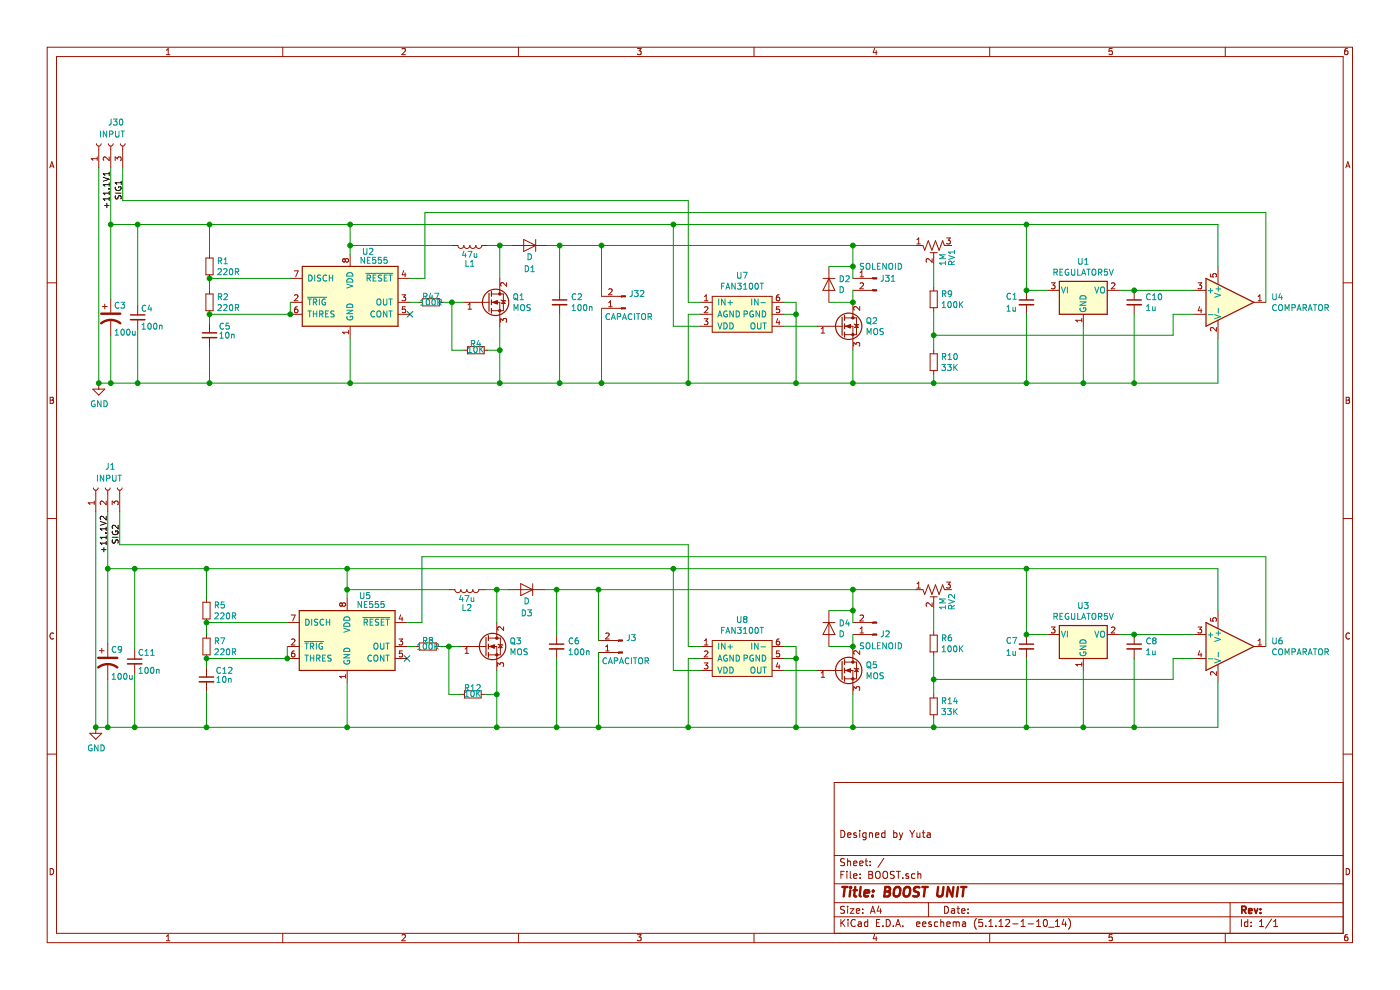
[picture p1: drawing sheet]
EESchema Schematic File Version 4
EELAYER 30 0
EELAYER END
$Descr A4 11693 8268
encoding utf-8
Sheet 1 1
Title "BOOST UNIT"
Date ""
Rev ""
Comp ""
Comment1 "Designed by Yuta"
Comment2 ""
Comment3 ""
Comment4 ""
$EndDescr
$Comp
L BOOST-rescue:Conn_01x03_Female-Connector J30
U 1 1
P 925 1200
F 0 "J30" V 1100 1225 50  0000 R CNN
F 1 "INPUT" V 1000 1300 50  0000 R CNN
F 2 "module:3Pads" H 925 1200 50  0001 C CNN
F 3 "~" H 925 1200 50  0001 C CNN
	1    925  1200
	0    -1   -1   0   
$EndComp
$Comp
L BOOST-rescue:Q_NMOS_GDS-Device Q1
U 1 1
P 4075 2525
F 0 "Q1" H 4280 2571 50  0000 L CNN
F 1 "MOS" H 4280 2480 50  0000 L CNN
F 2 "module:TO-252" H 4275 2625 50  0001 C CNN
F 3 "~" H 4075 2525 50  0001 C CNN
F 4 "SUD80460E-GE3" H 4075 2525 50  0001 C CNN "Part #"
	1    4075 2525
	1    0    0    -1  
$EndComp
Wire Wire Line
	825  1400 825  3200
$Comp
L BOOST-rescue:L-Device L1
U 1 1
P 3925 2050
F 0 "L1" V 4075 2050 50  0000 C CNN
F 1 "47u" V 4000 2050 50  0000 C CNN
F 2 "module:Inductor_10x10x3.8" H 3925 2050 50  0001 C CNN
F 3 "~" H 3925 2050 50  0001 C CNN
	1    3925 2050
	0    1    1    0   
$EndComp
Wire Wire Line
	3875 2525 3775 2525
$Comp
L BOOST-rescue:R_Small-Device R4
U 1 1
P 3975 2925
F 0 "R4" V 4025 2925 50  0000 C CNN
F 1 "10K" V 3975 2925 50  0000 C CNN
F 2 "module:1005" H 3975 2925 50  0001 C CNN
F 3 "~" H 3975 2925 50  0001 C CNN
	1    3975 2925
	0    -1   -1   0   
$EndComp
Wire Wire Line
	4075 2925 4175 2925
Wire Wire Line
	4175 2925 4175 2725
Wire Wire Line
	3875 2925 3775 2925
Wire Wire Line
	3775 2925 3775 2525
$Comp
L BOOST-rescue:D-Device D1
U 1 1
P 4425 2050
F 0 "D1" H 4425 2250 50  0000 C CNN
F 1 "D" H 4425 2150 50  0000 C CNN
F 2 "module:DO-214AC" H 4425 2050 50  0001 C CNN
F 3 "~" H 4425 2050 50  0001 C CNN
F 4 "CDBA5200-HF" H 4425 2050 50  0001 C CNN "Part #"
	1    4425 2050
	-1   0    0    1   
$EndComp
$Comp
L BOOST-rescue:R_Small-Device R1
U 1 1
P 1750 2225
F 0 "R1" H 1809 2271 50  0000 L CNN
F 1 "220R" H 1809 2180 50  0000 L CNN
F 2 "module:1005" H 1750 2225 50  0001 C CNN
F 3 "~" H 1750 2225 50  0001 C CNN
	1    1750 2225
	1    0    0    -1  
$EndComp
$Comp
L BOOST-rescue:R_Small-Device R2
U 1 1
P 1750 2525
F 0 "R2" H 1809 2571 50  0000 L CNN
F 1 "220R" H 1809 2480 50  0000 L CNN
F 2 "module:1005" H 1750 2525 50  0001 C CNN
F 3 "~" H 1750 2525 50  0001 C CNN
	1    1750 2525
	1    0    0    -1  
$EndComp
Wire Wire Line
	2925 2825 2925 3200
Connection ~ 2925 3200
Wire Wire Line
	4175 2925 4175 3200
Connection ~ 4175 2925
Connection ~ 4175 3200
Wire Wire Line
	2925 2125 2925 2050
Wire Wire Line
	1750 2325 2425 2325
$Comp
L BOOST-rescue:CP1-Device C3
U 1 1
P 925 2650
F 0 "C3" H 950 2750 50  0000 L CNN
F 1 "100u" H 950 2525 50  0000 L CNN
F 2 "module:TANTALCAP-6032" H 925 2650 50  0001 C CNN
F 3 "~" H 925 2650 50  0001 C CNN
F 4 "F931C107MCCAJ6" H 925 2650 50  0001 C CNN "Part #"
	1    925  2650
	1    0    0    -1  
$EndComp
Wire Wire Line
	825  3200 925  3200
Wire Wire Line
	925  2800 925  3200
Wire Wire Line
	925  2500 925  1875
Connection ~ 925  3200
Wire Wire Line
	925  3200 1150 3200
$Comp
L BOOST-rescue:C_Small-Device C4
U 1 1
P 1150 2650
F 0 "C4" H 1175 2725 50  0000 L CNN
F 1 "100n" H 1175 2575 50  0000 L CNN
F 2 "module:1005" H 1150 2650 50  0001 C CNN
F 3 "~" H 1150 2650 50  0001 C CNN
	1    1150 2650
	1    0    0    -1  
$EndComp
Wire Wire Line
	1150 2550 1150 1875
Connection ~ 1150 1875
Wire Wire Line
	1150 2750 1150 3200
Connection ~ 1150 3200
$Comp
L BOOST-rescue:C_Small-Device C2
U 1 1
P 4675 2525
F 0 "C2" H 4767 2571 50  0000 L CNN
F 1 "100n" H 4767 2480 50  0000 L CNN
F 2 "module:1005" H 4675 2525 50  0001 C CNN
F 3 "~" H 4675 2525 50  0001 C CNN
	1    4675 2525
	1    0    0    -1  
$EndComp
Wire Wire Line
	2425 2525 2425 2625
Wire Wire Line
	1750 2425 1750 2325
Wire Wire Line
	1750 2625 2425 2625
$Comp
L BOOST-rescue:Conn_01x02_Male-Connector J32
U 1 1
P 5225 2575
F 0 "J32" H 5197 2457 50  0000 R CNN
F 1 "CAPACITOR" H 5400 2650 50  0000 R CNN
F 2 "module:2Pads" H 5225 2575 50  0001 C CNN
F 3 "~" H 5225 2575 50  0001 C CNN
	1    5225 2575
	-1   0    0    1   
$EndComp
Connection ~ 1750 2325
$Comp
L BOOST-rescue:GND-power #PWR0106
U 1 1
P 825 3200
F 0 "#PWR0106" H 825 2950 50  0001 C CNN
F 1 "GND" H 830 3027 50  0000 C CNN
F 2 "" H 825 3200 50  0001 C CNN
F 3 "" H 825 3200 50  0001 C CNN
	1    825  3200
	1    0    0    -1  
$EndComp
Connection ~ 825  3200
$Comp
L BOOST-rescue:R_Small-Device R47
U 1 1
P 3600 2525
F 0 "R47" V 3550 2525 50  0000 C CNN
F 1 "100R" V 3600 2525 50  0000 C CNN
F 2 "module:1005" H 3600 2525 50  0001 C CNN
F 3 "~" H 3600 2525 50  0001 C CNN
	1    3600 2525
	0    1    1    0   
$EndComp
Wire Wire Line
	3425 2525 3500 2525
Wire Wire Line
	3700 2525 3775 2525
Connection ~ 3775 2525
Wire Wire Line
	1150 3200 1750 3200
$Comp
L BOOST-rescue:C_Small-Device C5
U 1 1
P 1750 2800
F 0 "C5" H 1825 2875 50  0000 L CNN
F 1 "10n" H 1825 2800 50  0000 L CNN
F 2 "module:1005" H 1750 2800 50  0001 C CNN
F 3 "~" H 1750 2800 50  0001 C CNN
	1    1750 2800
	1    0    0    -1  
$EndComp
Connection ~ 2425 2625
$Comp
L BOOST-rescue:TLC555-Timer U2
U 1 1
P 2925 2525
F 0 "U2" H 3075 2950 50  0000 C CNN
F 1 "NE555" H 3125 2875 50  0000 C CNN
F 2 "module:SOIC-8" H 2975 2275 50  0001 L CNN
F 3 "http://www.ti.com/lit/ds/symlink/tlc555.pdf" H 3575 1975 50  0001 C CNN
	1    2925 2525
	1    0    0    -1  
$EndComp
Wire Wire Line
	2925 3200 4175 3200
Wire Wire Line
	1750 2700 1750 2625
Connection ~ 1750 2625
Wire Wire Line
	1750 2900 1750 3200
Connection ~ 1750 3200
Wire Wire Line
	1750 3200 2925 3200
Wire Wire Line
	1150 1875 1750 1875
Wire Wire Line
	1750 2125 1750 1875
Connection ~ 1750 1875
Wire Wire Line
	1750 1875 2925 1875
Wire Wire Line
	4175 3200 4675 3200
Connection ~ 2925 2050
Wire Wire Line
	2925 2050 2925 1875
Wire Wire Line
	4175 2050 4175 2325
Wire Wire Line
	4675 2050 4675 2425
Wire Wire Line
	4675 2625 4675 3200
Connection ~ 4675 3200
Wire Wire Line
	4675 3200 5025 3200
Wire Wire Line
	4675 2050 5025 2050
Wire Wire Line
	5025 2050 5025 2475
Wire Wire Line
	5025 2575 5025 3200
Wire Wire Line
	4575 2050 4675 2050
Connection ~ 4675 2050
Wire Wire Line
	4275 2050 4175 2050
Connection ~ 4175 2050
Wire Wire Line
	4175 2050 4075 2050
Wire Wire Line
	2925 2050 3775 2050
Wire Wire Line
	3425 2325 3550 2325
Wire Wire Line
	3550 2325 3550 1775
Connection ~ 7125 2525
Wire Wire Line
	6925 2525 7125 2525
Wire Wire Line
	6925 2225 7125 2225
Wire Wire Line
	7125 2425 7125 2525
$Comp
L BOOST-rescue:Q_NMOS_GDS-Device Q2
U 1 1
P 7025 2725
F 0 "Q2" H 7230 2771 50  0000 L CNN
F 1 "MOS" H 7230 2680 50  0000 L CNN
F 2 "module:TO-252" H 7225 2825 50  0001 C CNN
F 3 "~" H 7025 2725 50  0001 C CNN
F 4 "IXFY36N20X3" H 7025 2725 50  0001 C CNN "Part #"
	1    7025 2725
	1    0    0    -1  
$EndComp
$Comp
L BOOST-rescue:Conn_01x02_Male-Connector J31
U 1 1
P 7325 2325
F 0 "J31" H 7300 2325 50  0000 R CNN
F 1 "SOLENOID" H 7475 2425 50  0000 R CNN
F 2 "module:Molex_2pin_angled" H 7325 2325 50  0001 C CNN
F 3 "~" H 7325 2325 50  0001 C CNN
	1    7325 2325
	-1   0    0    -1  
$EndComp
$Comp
L BOOST-rescue:D-Device D2
U 1 1
P 6925 2375
F 0 "D2" V 6879 2454 50  0000 L CNN
F 1 "D" V 6970 2454 50  0000 L CNN
F 2 "module:DO-214AC" H 6925 2375 50  0001 C CNN
F 3 "~" H 6925 2375 50  0001 C CNN
F 4 "CDBA5200-HF" V 6925 2375 50  0001 C CNN "Part #"
	1    6925 2375
	0    1    1    0   
$EndComp
Wire Wire Line
	7125 2225 7125 2325
Wire Wire Line
	7125 2225 7125 2050
Connection ~ 7125 2225
Wire Wire Line
	7125 2925 7125 3200
Wire Wire Line
	7800 2200 7800 2400
Wire Wire Line
	10575 1775 10575 2525
Wire Wire Line
	8575 1875 10175 1875
Connection ~ 8575 1875
Connection ~ 8575 2425
Wire Wire Line
	8575 2425 8575 1875
Wire Wire Line
	10175 2225 10175 1875
Wire Wire Line
	7800 2800 7800 2925
Connection ~ 7800 2800
Wire Wire Line
	9800 2625 9975 2625
Wire Wire Line
	9800 2800 9800 2625
Wire Wire Line
	7800 2800 9800 2800
Wire Wire Line
	7800 2600 7800 2800
Wire Wire Line
	7800 3200 8575 3200
Connection ~ 7800 3200
Wire Wire Line
	7800 3125 7800 3200
Wire Wire Line
	9475 3200 10175 3200
$Comp
L BOOST-rescue:R_Small-Device R10
U 1 1
P 7800 3025
F 0 "R10" H 7859 3071 50  0000 L CNN
F 1 "33K" H 7859 2980 50  0000 L CNN
F 2 "module:1005" H 7800 3025 50  0001 C CNN
F 3 "~" H 7800 3025 50  0001 C CNN
	1    7800 3025
	1    0    0    -1  
$EndComp
$Comp
L BOOST-rescue:R_Small-Device R9
U 1 1
P 7800 2500
F 0 "R9" H 7859 2546 50  0000 L CNN
F 1 "100K" H 7859 2455 50  0000 L CNN
F 2 "module:1005" H 7800 2500 50  0001 C CNN
F 3 "~" H 7800 2500 50  0001 C CNN
	1    7800 2500
	1    0    0    -1  
$EndComp
Wire Wire Line
	8575 3200 9050 3200
Connection ~ 9475 3200
Wire Wire Line
	9050 3200 9475 3200
Connection ~ 9050 3200
Connection ~ 8575 3200
Wire Wire Line
	9475 2625 9475 3200
Wire Wire Line
	10175 2825 10175 3200
Wire Wire Line
	9050 2725 9050 3200
Wire Wire Line
	8575 2625 8575 3200
Wire Wire Line
	8750 2425 8575 2425
Wire Wire Line
	9475 2425 9350 2425
Connection ~ 9475 2425
Wire Wire Line
	9975 2425 9475 2425
$Comp
L BOOST-rescue:C_Small-Device C1
U 1 1
P 8575 2525
F 0 "C1" H 8400 2575 50  0000 L CNN
F 1 "1u" H 8400 2475 50  0000 L CNN
F 2 "module:1608" H 8575 2525 50  0001 C CNN
F 3 "~" H 8575 2525 50  0001 C CNN
	1    8575 2525
	1    0    0    -1  
$EndComp
$Comp
L BOOST-rescue:C_Small-Device C10
U 1 1
P 9475 2525
F 0 "C10" H 9567 2571 50  0000 L CNN
F 1 "1u" H 9567 2480 50  0000 L CNN
F 2 "module:1608" H 9475 2525 50  0001 C CNN
F 3 "~" H 9475 2525 50  0001 C CNN
	1    9475 2525
	1    0    0    -1  
$EndComp
$Comp
L BOOST-rescue:AMS1117-5.0-Regulator_Linear U1
U 1 1
P 9050 2425
F 0 "U1" H 9050 2667 50  0000 C CNN
F 1 "REGULATOR5V" H 9050 2576 50  0000 C CNN
F 2 "module:SOT-23" H 9050 2625 50  0001 C CNN
F 3 "" H 9150 2175 50  0001 C CNN
F 4 "MCP1799T-5002H/TT" H 9050 2425 50  0001 C CNN "Part #"
	1    9050 2425
	1    0    0    -1  
$EndComp
$Comp
L BOOST-rescue:MCP6561-OT-Comparator U4
U 1 1
P 10275 2525
F 0 "U4" H 10619 2571 50  0000 L CNN
F 1 "COMPARATOR" H 10619 2480 50  0000 L CNN
F 2 "module:SOT-23-5" H 10175 2325 50  0001 L CNN
F 3 "" H 10275 2725 50  0001 C CNN
F 4 "MIC6270YM5-TR" H 10275 2525 50  0001 C CNN "Part #"
	1    10275 2525
	1    0    0    -1  
$EndComp
Wire Wire Line
	7125 2050 7650 2050
Connection ~ 7125 2050
Wire Wire Line
	7125 3200 7800 3200
Connection ~ 7125 3200
$Comp
L BOOST-rescue:Conn_01x03_Female-Connector J1
U 1 1
P 900 4075
F 0 "J1" V 1075 4100 50  0000 R CNN
F 1 "INPUT" V 975 4175 50  0000 R CNN
F 2 "module:3Pads" H 900 4075 50  0001 C CNN
F 3 "~" H 900 4075 50  0001 C CNN
	1    900  4075
	0    -1   -1   0   
$EndComp
$Comp
L BOOST-rescue:Q_NMOS_GDS-Device Q3
U 1 1
P 4050 5400
F 0 "Q3" H 4255 5446 50  0000 L CNN
F 1 "MOS" H 4255 5355 50  0000 L CNN
F 2 "module:TO-252" H 4250 5500 50  0001 C CNN
F 3 "~" H 4050 5400 50  0001 C CNN
F 4 "SUD80460E-GE3" H 4050 5400 50  0001 C CNN "Part #"
	1    4050 5400
	1    0    0    -1  
$EndComp
Wire Wire Line
	800  4275 800  6075
$Comp
L BOOST-rescue:L-Device L2
U 1 1
P 3900 4925
F 0 "L2" V 4050 4925 50  0000 C CNN
F 1 "47u" V 3975 4925 50  0000 C CNN
F 2 "module:Inductor_10x10x3.8" H 3900 4925 50  0001 C CNN
F 3 "~" H 3900 4925 50  0001 C CNN
	1    3900 4925
	0    1    1    0   
$EndComp
Wire Wire Line
	3850 5400 3750 5400
$Comp
L BOOST-rescue:R_Small-Device R12
U 1 1
P 3950 5800
F 0 "R12" V 4000 5800 50  0000 C CNN
F 1 "10K" V 3950 5800 50  0000 C CNN
F 2 "module:1005" H 3950 5800 50  0001 C CNN
F 3 "~" H 3950 5800 50  0001 C CNN
	1    3950 5800
	0    -1   -1   0   
$EndComp
Wire Wire Line
	4050 5800 4150 5800
Wire Wire Line
	4150 5800 4150 5600
Wire Wire Line
	3850 5800 3750 5800
Wire Wire Line
	3750 5800 3750 5400
$Comp
L BOOST-rescue:D-Device D3
U 1 1
P 4400 4925
F 0 "D3" H 4400 5125 50  0000 C CNN
F 1 "D" H 4400 5025 50  0000 C CNN
F 2 "module:DO-214AC" H 4400 4925 50  0001 C CNN
F 3 "~" H 4400 4925 50  0001 C CNN
F 4 "CDBA5200-HF" H 4400 4925 50  0001 C CNN "Part #"
	1    4400 4925
	-1   0    0    1   
$EndComp
$Comp
L BOOST-rescue:R_Small-Device R5
U 1 1
P 1725 5100
F 0 "R5" H 1784 5146 50  0000 L CNN
F 1 "220R" H 1784 5055 50  0000 L CNN
F 2 "module:1005" H 1725 5100 50  0001 C CNN
F 3 "~" H 1725 5100 50  0001 C CNN
	1    1725 5100
	1    0    0    -1  
$EndComp
$Comp
L BOOST-rescue:R_Small-Device R7
U 1 1
P 1725 5400
F 0 "R7" H 1784 5446 50  0000 L CNN
F 1 "220R" H 1784 5355 50  0000 L CNN
F 2 "module:1005" H 1725 5400 50  0001 C CNN
F 3 "~" H 1725 5400 50  0001 C CNN
	1    1725 5400
	1    0    0    -1  
$EndComp
Wire Wire Line
	2900 5700 2900 6075
Connection ~ 2900 6075
Wire Wire Line
	4150 5800 4150 6075
Connection ~ 4150 5800
Connection ~ 4150 6075
Wire Wire Line
	2900 5000 2900 4925
Wire Wire Line
	1725 5200 2400 5200
$Comp
L BOOST-rescue:CP1-Device C9
U 1 1
P 900 5525
F 0 "C9" H 925 5625 50  0000 L CNN
F 1 "100u" H 925 5400 50  0000 L CNN
F 2 "module:TANTALCAP-6032" H 900 5525 50  0001 C CNN
F 3 "~" H 900 5525 50  0001 C CNN
F 4 "F931C107MCCAJ6" H 900 5525 50  0001 C CNN "Part #"
	1    900  5525
	1    0    0    -1  
$EndComp
Wire Wire Line
	800  6075 900  6075
Wire Wire Line
	900  5675 900  6075
Wire Wire Line
	900  5375 900  4750
Connection ~ 900  6075
Wire Wire Line
	900  6075 1125 6075
$Comp
L BOOST-rescue:C_Small-Device C11
U 1 1
P 1125 5525
F 0 "C11" H 1150 5600 50  0000 L CNN
F 1 "100n" H 1150 5450 50  0000 L CNN
F 2 "module:1005" H 1125 5525 50  0001 C CNN
F 3 "~" H 1125 5525 50  0001 C CNN
	1    1125 5525
	1    0    0    -1  
$EndComp
Wire Wire Line
	1125 5425 1125 4750
Connection ~ 1125 4750
Wire Wire Line
	1125 5625 1125 6075
Connection ~ 1125 6075
$Comp
L BOOST-rescue:C_Small-Device C6
U 1 1
P 4650 5400
F 0 "C6" H 4742 5446 50  0000 L CNN
F 1 "100n" H 4742 5355 50  0000 L CNN
F 2 "module:1005" H 4650 5400 50  0001 C CNN
F 3 "~" H 4650 5400 50  0001 C CNN
	1    4650 5400
	1    0    0    -1  
$EndComp
Wire Wire Line
	2400 5400 2400 5500
Wire Wire Line
	1725 5300 1725 5200
Wire Wire Line
	1725 5500 2400 5500
$Comp
L BOOST-rescue:Conn_01x02_Male-Connector J3
U 1 1
P 5200 5450
F 0 "J3" H 5172 5332 50  0000 R CNN
F 1 "CAPACITOR" H 5375 5525 50  0000 R CNN
F 2 "module:2Pads" H 5200 5450 50  0001 C CNN
F 3 "~" H 5200 5450 50  0001 C CNN
	1    5200 5450
	-1   0    0    1   
$EndComp
Connection ~ 1725 5200
$Comp
L BOOST-rescue:GND-power #PWR0101
U 1 1
P 800 6075
F 0 "#PWR0101" H 800 5825 50  0001 C CNN
F 1 "GND" H 805 5902 50  0000 C CNN
F 2 "" H 800 6075 50  0001 C CNN
F 3 "" H 800 6075 50  0001 C CNN
	1    800  6075
	1    0    0    -1  
$EndComp
Connection ~ 800  6075
$Comp
L BOOST-rescue:R_Small-Device R8
U 1 1
P 3575 5400
F 0 "R8" V 3525 5400 50  0000 C CNN
F 1 "100R" V 3575 5400 50  0000 C CNN
F 2 "module:1005" H 3575 5400 50  0001 C CNN
F 3 "~" H 3575 5400 50  0001 C CNN
	1    3575 5400
	0    1    1    0   
$EndComp
Wire Wire Line
	3400 5400 3475 5400
Wire Wire Line
	3675 5400 3750 5400
Connection ~ 3750 5400
Wire Wire Line
	1125 6075 1725 6075
$Comp
L BOOST-rescue:C_Small-Device C12
U 1 1
P 1725 5675
F 0 "C12" H 1800 5750 50  0000 L CNN
F 1 "10n" H 1800 5675 50  0000 L CNN
F 2 "module:1005" H 1725 5675 50  0001 C CNN
F 3 "~" H 1725 5675 50  0001 C CNN
	1    1725 5675
	1    0    0    -1  
$EndComp
Connection ~ 2400 5500
$Comp
L BOOST-rescue:TLC555-Timer U5
U 1 1
P 2900 5400
F 0 "U5" H 3050 5825 50  0000 C CNN
F 1 "NE555" H 3100 5750 50  0000 C CNN
F 2 "module:SOIC-8" H 2950 5150 50  0001 L CNN
F 3 "http://www.ti.com/lit/ds/symlink/tlc555.pdf" H 3550 4850 50  0001 C CNN
	1    2900 5400
	1    0    0    -1  
$EndComp
Wire Wire Line
	2900 6075 4150 6075
Wire Wire Line
	1725 5575 1725 5500
Connection ~ 1725 5500
Wire Wire Line
	1725 5775 1725 6075
Connection ~ 1725 6075
Wire Wire Line
	1725 6075 2900 6075
Wire Wire Line
	1125 4750 1725 4750
Wire Wire Line
	1725 5000 1725 4750
Connection ~ 1725 4750
Wire Wire Line
	1725 4750 2900 4750
Wire Wire Line
	4150 6075 4650 6075
Connection ~ 2900 4925
Wire Wire Line
	2900 4925 2900 4750
Wire Wire Line
	4150 4925 4150 5200
Wire Wire Line
	4650 4925 4650 5300
Wire Wire Line
	4650 5500 4650 6075
Connection ~ 4650 6075
Wire Wire Line
	4650 6075 5000 6075
Wire Wire Line
	4650 4925 5000 4925
Wire Wire Line
	5000 4925 5000 5350
Wire Wire Line
	5000 5450 5000 6075
Wire Wire Line
	4550 4925 4650 4925
Connection ~ 4650 4925
Wire Wire Line
	4250 4925 4150 4925
Connection ~ 4150 4925
Wire Wire Line
	4150 4925 4050 4925
Wire Wire Line
	2900 4925 3750 4925
Wire Wire Line
	3400 5200 3525 5200
Wire Wire Line
	3525 5200 3525 4650
$Comp
L BOOST-rescue:FAN3100T-myLibrary U7
U 1 1
P 6200 2625
F 0 "U7" H 6200 2950 50  0000 C CNN
F 1 "FAN3100T" H 6200 2859 50  0000 C CNN
F 2 "module:VDFN-6" H 6200 3025 50  0001 C CNN
F 3 "" H 6200 3025 50  0001 C CNN
F 4 "FAN3100TMPX" H 6200 2625 50  0001 C CNN "Part #"
	1    6200 2625
	1    0    0    -1  
$EndComp
Wire Wire Line
	5025 2050 7125 2050
Connection ~ 5025 2050
Wire Wire Line
	5025 3200 5750 3200
Connection ~ 5025 3200
Wire Wire Line
	3550 1775 10575 1775
Wire Wire Line
	2925 1875 5625 1875
Connection ~ 2925 1875
Wire Wire Line
	6550 2725 6825 2725
Wire Wire Line
	6550 2625 6650 2625
Wire Wire Line
	6650 2625 6650 3200
Connection ~ 6650 3200
Wire Wire Line
	6650 3200 7125 3200
Wire Wire Line
	5850 2625 5750 2625
Wire Wire Line
	5750 2625 5750 3200
Connection ~ 5750 3200
Wire Wire Line
	5750 3200 6650 3200
Wire Wire Line
	5850 2725 5625 2725
Wire Wire Line
	5625 2725 5625 1875
Connection ~ 5625 1875
Wire Wire Line
	5625 1875 8575 1875
Wire Wire Line
	5850 2525 5750 2525
Wire Wire Line
	5750 2525 5750 1675
Wire Wire Line
	6550 2525 6650 2525
Wire Wire Line
	6650 2525 6650 2625
Connection ~ 6650 2625
Wire Wire Line
	925  1875 1150 1875
Wire Wire Line
	925  1400 925  1875
Connection ~ 925  1875
Wire Wire Line
	1025 1400 1025 1675
Wire Wire Line
	1025 1675 5750 1675
Connection ~ 7125 6075
Wire Wire Line
	7125 6075 7800 6075
Connection ~ 7125 4925
Wire Wire Line
	7125 4925 7650 4925
$Comp
L BOOST-rescue:R_POT_TRIM_US-Device RV2
U 1 1
P 7800 4925
F 0 "RV2" H 7975 4775 50  0000 R CNN
F 1 "1M" H 7975 4850 50  0000 R CNN
F 2 "module:CONN_01x03" H 7800 4925 50  0001 C CNN
F 3 "~" H 7800 4925 50  0001 C CNN
F 4 "3296W-1-103" H 7800 4925 50  0001 C CNN "Part #"
	1    7800 4925
	0    -1   1    0   
$EndComp
$Comp
L BOOST-rescue:MCP6561-OT-Comparator U6
U 1 1
P 10275 5400
F 0 "U6" H 10619 5446 50  0000 L CNN
F 1 "COMPARATOR" H 10619 5355 50  0000 L CNN
F 2 "module:SOT-23-5" H 10175 5200 50  0001 L CNN
F 3 "" H 10275 5600 50  0001 C CNN
F 4 "MIC6270YM5-TR" H 10275 5400 50  0001 C CNN "Part #"
	1    10275 5400
	1    0    0    -1  
$EndComp
$Comp
L BOOST-rescue:AMS1117-5.0-Regulator_Linear U3
U 1 1
P 9050 5300
F 0 "U3" H 9050 5542 50  0000 C CNN
F 1 "REGULATOR5V" H 9050 5451 50  0000 C CNN
F 2 "module:SOT-23" H 9050 5500 50  0001 C CNN
F 3 "" H 9150 5050 50  0001 C CNN
F 4 "MCP1799T-5002H/TT" H 9050 5300 50  0001 C CNN "Part #"
	1    9050 5300
	1    0    0    -1  
$EndComp
$Comp
L BOOST-rescue:C_Small-Device C8
U 1 1
P 9475 5400
F 0 "C8" H 9567 5446 50  0000 L CNN
F 1 "1u" H 9567 5355 50  0000 L CNN
F 2 "module:1608" H 9475 5400 50  0001 C CNN
F 3 "~" H 9475 5400 50  0001 C CNN
	1    9475 5400
	1    0    0    -1  
$EndComp
$Comp
L BOOST-rescue:C_Small-Device C7
U 1 1
P 8575 5400
F 0 "C7" H 8400 5450 50  0000 L CNN
F 1 "1u" H 8400 5350 50  0000 L CNN
F 2 "module:1608" H 8575 5400 50  0001 C CNN
F 3 "~" H 8575 5400 50  0001 C CNN
	1    8575 5400
	1    0    0    -1  
$EndComp
Wire Wire Line
	9975 5300 9475 5300
Connection ~ 9475 5300
Wire Wire Line
	9475 5300 9350 5300
Wire Wire Line
	8750 5300 8575 5300
Wire Wire Line
	8575 5500 8575 6075
Wire Wire Line
	9050 5600 9050 6075
Wire Wire Line
	10175 5700 10175 6075
Wire Wire Line
	9475 5500 9475 6075
Connection ~ 8575 6075
Connection ~ 9050 6075
Wire Wire Line
	9050 6075 9475 6075
Connection ~ 9475 6075
Wire Wire Line
	8575 6075 9050 6075
$Comp
L BOOST-rescue:R_Small-Device R6
U 1 1
P 7800 5375
F 0 "R6" H 7859 5421 50  0000 L CNN
F 1 "100K" H 7859 5330 50  0000 L CNN
F 2 "module:1005" H 7800 5375 50  0001 C CNN
F 3 "~" H 7800 5375 50  0001 C CNN
	1    7800 5375
	1    0    0    -1  
$EndComp
$Comp
L BOOST-rescue:R_Small-Device R14
U 1 1
P 7800 5900
F 0 "R14" H 7859 5946 50  0000 L CNN
F 1 "33K" H 7859 5855 50  0000 L CNN
F 2 "module:1005" H 7800 5900 50  0001 C CNN
F 3 "~" H 7800 5900 50  0001 C CNN
	1    7800 5900
	1    0    0    -1  
$EndComp
Wire Wire Line
	9475 6075 10175 6075
Wire Wire Line
	7800 6000 7800 6075
Connection ~ 7800 6075
Wire Wire Line
	7800 6075 8575 6075
Wire Wire Line
	7800 5475 7800 5675
Wire Wire Line
	7800 5675 9800 5675
Wire Wire Line
	9800 5675 9800 5500
Wire Wire Line
	9800 5500 9975 5500
Connection ~ 7800 5675
Wire Wire Line
	7800 5675 7800 5800
Wire Wire Line
	10175 5100 10175 4750
Wire Wire Line
	8575 5300 8575 4750
Connection ~ 8575 5300
Connection ~ 8575 4750
Wire Wire Line
	8575 4750 10175 4750
Wire Wire Line
	10575 4650 10575 5400
Wire Wire Line
	7800 5075 7800 5275
Wire Wire Line
	7125 5800 7125 6075
Connection ~ 7125 5100
Wire Wire Line
	7125 5100 7125 4925
Wire Wire Line
	7125 5100 7125 5200
$Comp
L BOOST-rescue:D-Device D4
U 1 1
P 6925 5250
F 0 "D4" V 6879 5329 50  0000 L CNN
F 1 "D" V 6970 5329 50  0000 L CNN
F 2 "module:DO-214AC" H 6925 5250 50  0001 C CNN
F 3 "~" H 6925 5250 50  0001 C CNN
F 4 "CDBA5200-HF" V 6925 5250 50  0001 C CNN "Part #"
	1    6925 5250
	0    1    1    0   
$EndComp
$Comp
L BOOST-rescue:Conn_01x02_Male-Connector J2
U 1 1
P 7325 5300
F 0 "J2" H 7300 5300 50  0000 R CNN
F 1 "SOLENOID" H 7475 5400 50  0000 R CNN
F 2 "module:Molex_2pin_angled" H 7325 5300 50  0001 C CNN
F 3 "~" H 7325 5300 50  0001 C CNN
	1    7325 5300
	-1   0    0    1   
$EndComp
$Comp
L BOOST-rescue:Q_NMOS_GDS-Device Q5
U 1 1
P 7025 5600
F 0 "Q5" H 7230 5646 50  0000 L CNN
F 1 "MOS" H 7230 5555 50  0000 L CNN
F 2 "module:TO-252" H 7225 5700 50  0001 C CNN
F 3 "~" H 7025 5600 50  0001 C CNN
F 4 "IXFY36N20X3" H 7025 5600 50  0001 C CNN "Part #"
	1    7025 5600
	1    0    0    -1  
$EndComp
Wire Wire Line
	7125 5300 7125 5400
Wire Wire Line
	6925 5100 7125 5100
Wire Wire Line
	6925 5400 7125 5400
Connection ~ 7125 5400
$Comp
L BOOST-rescue:FAN3100T-myLibrary U8
U 1 1
P 6200 5500
F 0 "U8" H 6200 5825 50  0000 C CNN
F 1 "FAN3100T" H 6200 5734 50  0000 C CNN
F 2 "module:VDFN-6" H 6200 5900 50  0001 C CNN
F 3 "" H 6200 5900 50  0001 C CNN
F 4 "FAN3100TMPX" H 6200 5500 50  0001 C CNN "Part #"
	1    6200 5500
	1    0    0    -1  
$EndComp
Wire Wire Line
	6550 5600 6825 5600
Wire Wire Line
	6550 5500 6650 5500
Wire Wire Line
	6650 5500 6650 6075
Wire Wire Line
	5850 5500 5750 5500
Wire Wire Line
	5750 5500 5750 6075
Wire Wire Line
	5850 5600 5625 5600
Wire Wire Line
	5625 5600 5625 4750
Wire Wire Line
	5850 5400 5750 5400
Wire Wire Line
	5750 5400 5750 4550
Wire Wire Line
	6550 5400 6650 5400
Wire Wire Line
	6650 5400 6650 5500
Connection ~ 6650 5500
Wire Wire Line
	3525 4650 10575 4650
Wire Wire Line
	2900 4750 5625 4750
Connection ~ 2900 4750
Wire Wire Line
	5000 4925 7125 4925
Connection ~ 5000 4925
Wire Wire Line
	5000 6075 5750 6075
Connection ~ 5000 6075
Connection ~ 6650 6075
Wire Wire Line
	6650 6075 7125 6075
Connection ~ 5750 6075
Wire Wire Line
	5750 6075 6650 6075
Connection ~ 5625 4750
Wire Wire Line
	5625 4750 8575 4750
Wire Wire Line
	900  4750 1125 4750
Wire Wire Line
	900  4275 900  4750
Connection ~ 900  4750
Wire Wire Line
	1000 4275 1000 4550
Wire Wire Line
	1000 4550 5750 4550
$Comp
L BOOST-rescue:R_POT_TRIM_US-Device RV1
U 1 1
P 7800 2050
F 0 "RV1" H 7975 1900 50  0000 R CNN
F 1 "1M" H 7975 1975 50  0000 R CNN
F 2 "module:CONN_01x03" H 7800 2050 50  0001 C CNN
F 3 "~" H 7800 2050 50  0001 C CNN
F 4 "3296W-1-103" H 7800 2050 50  0001 C CNN "Part @"
	1    7800 2050
	0    -1   1    0   
$EndComp
Text Label 1025 1675 1    50   ~ 0
SIG1
Text Label 925  1750 1    50   ~ 0
+11.1V1
Text Label 1000 4550 1    50   ~ 0
SIG2
Text Label 900  4625 1    50   ~ 0
+11.1V2
NoConn ~ 3400 5500
NoConn ~ 3425 2625
$EndSCHEMATC
